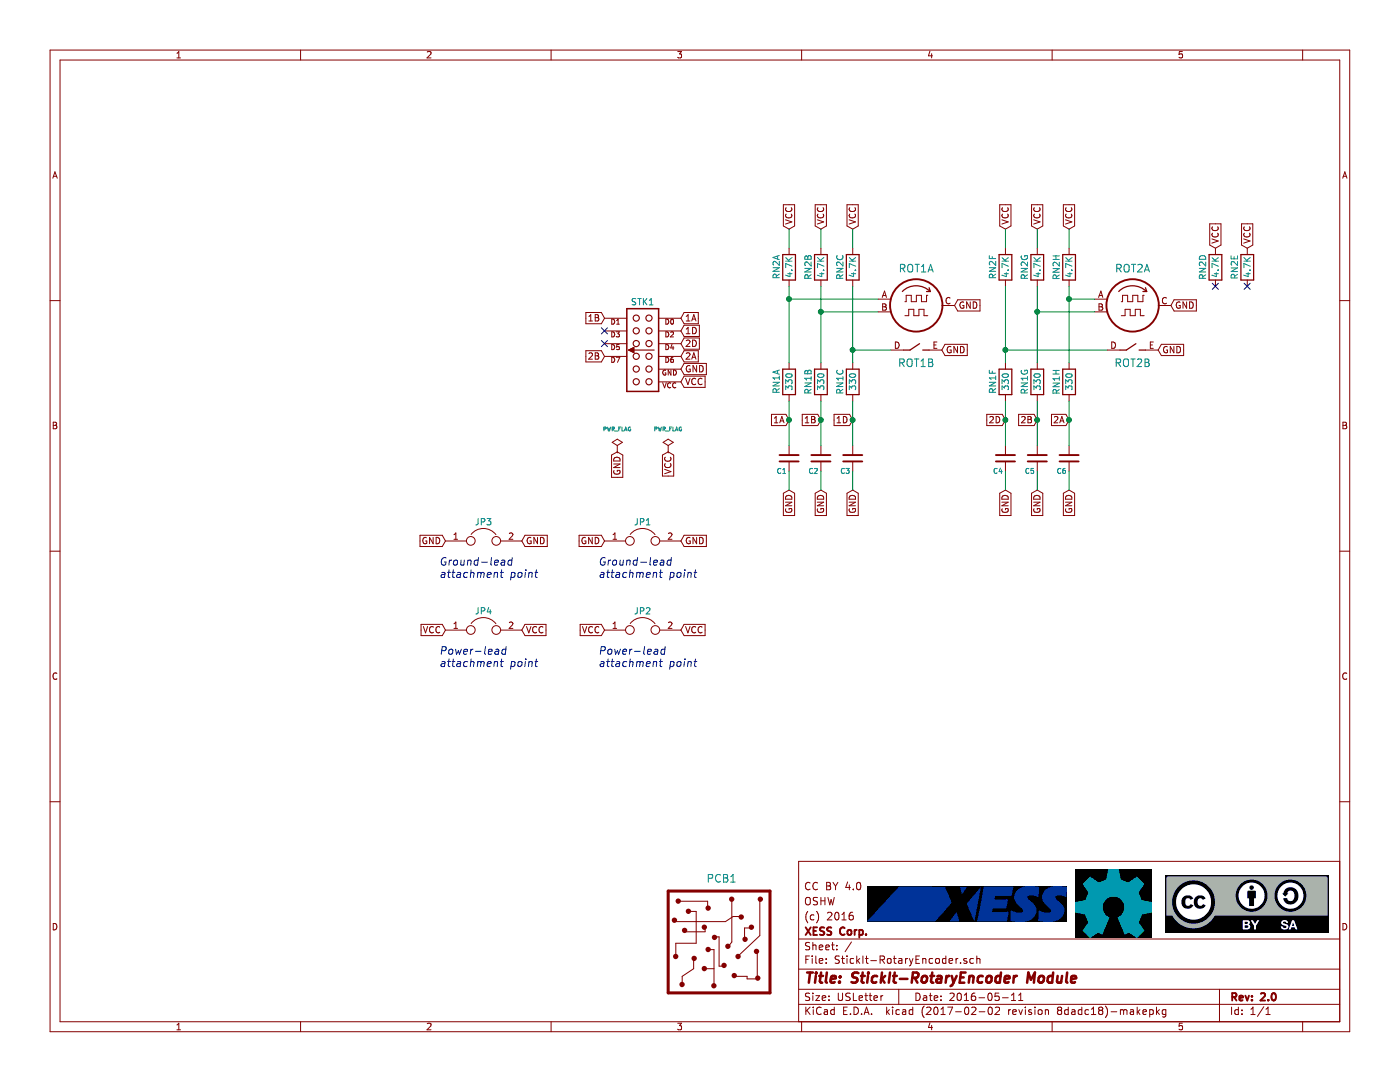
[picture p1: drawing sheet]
EESchema Schematic File Version 2
LIBS:StickIt-RotaryEncoder-rescue
LIBS:power
LIBS:device
LIBS:transistors
LIBS:conn
LIBS:linear
LIBS:regul
LIBS:74xx
LIBS:cmos4000
LIBS:adc-dac
LIBS:memory
LIBS:xilinx
LIBS:microcontrollers
LIBS:dsp
LIBS:microchip
LIBS:analog_switches
LIBS:motorola
LIBS:texas
LIBS:intel
LIBS:audio
LIBS:interface
LIBS:digital-audio
LIBS:philips
LIBS:display
LIBS:cypress
LIBS:siliconi
LIBS:opto
LIBS:atmel
LIBS:contrib
LIBS:valves
LIBS:xess
LIBS:xess-microchip
LIBS:StickIt-RotaryEncoder-cache
EELAYER 26 0
EELAYER END
$Descr USLetter 11000 8500
encoding utf-8
Sheet 1 1
Title "StickIt-RotaryEncoder Module"
Date "2016-05-11"
Rev "2.0"
Comp "XESS Corp."
Comment1 "(c) 2016"
Comment2 "OSHW"
Comment3 "CC BY 4.0"
Comment4 ""
$EndDescr
$Comp
L STICKIT2_HDR STK1
U 1 1
P 4750 2500
F 0 "STK1" H 5050 2600 50  0000 C BNN
F 1 "STICKIT2_HDR" H 5050 1900 50  0001 C TNN
F 2 "XESS:STICKIT2_HDR" H 5075 2450 50  0001 C CNN
F 3 "" H 5075 2300 60  0000 C CNN
F 4 "http://www.aliexpress.com/item/100pcs-lot-2-54mm-Pitch-2-x-40-Pins-Male-Double-Row-Right-Angle-Pin/32356294930.html" H 4750 2500 60  0001 C CNN "kicost:link"
F 5 "1:0.09" H 4750 2500 60  0001 C CNN "kicost:pricing"
	1    4750 2500
	1    0    0    -1  
$EndComp
$Comp
L PWR_FLAG #FLG01
U 1 1
P 4850 3550
F 0 "#FLG01" H 4850 3645 30  0001 C CNN
F 1 "PWR_FLAG" H 4850 3730 30  0000 C CNN
F 2 "" H 4850 3550 60  0000 C CNN
F 3 "" H 4850 3550 60  0000 C CNN
	1    4850 3550
	1    0    0    -1  
$EndComp
$Comp
L PWR_FLAG #FLG02
U 1 1
P 5250 3550
F 0 "#FLG02" H 5250 3645 30  0001 C CNN
F 1 "PWR_FLAG" H 5250 3730 30  0000 C CNN
F 2 "" H 5250 3550 60  0000 C CNN
F 3 "" H 5250 3550 60  0000 C CNN
	1    5250 3550
	1    0    0    -1  
$EndComp
$Comp
L JUMPER-RESCUE-StickIt-RotaryEncoder JP1
U 1 1
P 5050 4250
F 0 "JP1" H 5050 4400 50  0000 C CNN
F 1 "JUMPER" H 5050 4170 50  0001 C CNN
F 2 "XESS:HDR_1x2" H 5050 4250 60  0001 C CNN
F 3 "" H 5050 4250 60  0000 C CNN
	1    5050 4250
	1    0    0    -1  
$EndComp
$Comp
L JUMPER-RESCUE-StickIt-RotaryEncoder JP2
U 1 1
P 5050 4950
F 0 "JP2" H 5050 5100 50  0000 C CNN
F 1 "JUMPER" H 5050 4870 50  0001 C CNN
F 2 "XESS:HDR_1x2" H 5050 4950 60  0001 C CNN
F 3 "" H 5050 4950 60  0000 C CNN
	1    5050 4950
	1    0    0    -1  
$EndComp
$Comp
L ROT_ENC_SW ROT1
U 1 1
P 7200 2400
F 0 "ROT1" H 7200 2692 60  0000 C CNN
F 1 "ROT_ENC_SW" H 7200 2692 60  0001 C CNN
F 2 "XESS:ROT_ENC_EC11E" H 7200 2400 60  0001 C CNN
F 3 "" H 7200 2400 60  0000 C CNN
F 4 "http://www.aliexpress.com/item/Original-Rotary-encoder-code-switch-EC11-audio-digital-potentiometer-with-switch-5Pin-handle-length-20mm-free/32273331580.html" H 7200 2400 60  0001 C CNN "kicost:link"
F 5 "1:0.372" H 7200 2400 60  0001 C CNN "kicost:pricing"
F 6 "Bourns" H 7200 2400 60  0001 C CNN "manf"
F 7 "PEC11R-4220F-S0024" H 7200 2400 60  0001 C CNN "manf#"
	1    7200 2400
	1    0    0    -1  
$EndComp
$Comp
L ROT_ENC_SW ROT1
U 2 1
P 7200 2750
F 0 "ROT1" H 7200 2650 60  0000 C CNN
F 1 "ROT_ENC_SW" H 7200 2883 60  0001 C CNN
F 2 "XESS:ROT_ENC_EC11E" H 7200 2750 60  0001 C CNN
F 3 "" H 7200 2750 60  0000 C CNN
F 4 "http://www.aliexpress.com/item/Original-Rotary-encoder-code-switch-EC11-audio-digital-potentiometer-with-switch-5Pin-handle-length-20mm-free/32273331580.html" H 0   0   50  0001 C CNN "kicost:link"
F 5 "1:0.372" H 0   0   50  0001 C CNN "kicost:pricing"
F 6 "Bourns" H 0   0   50  0001 C CNN "manf"
F 7 "PEC11R-4220F-S0024" H 0   0   50  0001 C CNN "manf#"
	2    7200 2750
	1    0    0    -1  
$EndComp
$Comp
L RN8 RN1
U 1 1
P 6200 3150
F 0 "RN1" H 6350 3250 50  0000 C CNN
F 1 "330" H 6350 3150 50  0000 C CNN
F 2 "XESS:CTS_742C163" H 6200 3150 50  0001 C CNN
F 3 "" H 6200 3150 50  0000 C CNN
F 4 "742c163472" H 6200 3150 60  0001 C CNN "manf#"
	1    6200 3150
	0    -1   -1   0   
$EndComp
$Comp
L C-NONPOL C1
U 1 1
P 6200 3500
F 0 "C1" H 6100 3300 40  0000 L CNN
F 1 "C-NONPOL" H 6308 3361 40  0001 L CNN
F 2 "Capacitors_SMD:C_0603_HandSoldering" H 6150 3750 50  0001 C CNN
F 3 "" H 6150 3650 60  0000 C CNN
	1    6200 3500
	1    0    0    -1  
$EndComp
$Comp
L C-NONPOL C2
U 1 1
P 6450 3500
F 0 "C2" H 6350 3300 40  0000 L CNN
F 1 "C-NONPOL" H 6558 3361 40  0001 L CNN
F 2 "Capacitors_SMD:C_0603_HandSoldering" H 6400 3750 50  0001 C CNN
F 3 "" H 6400 3650 60  0000 C CNN
	1    6450 3500
	1    0    0    -1  
$EndComp
$Comp
L C-NONPOL C3
U 1 1
P 6700 3500
F 0 "C3" H 6600 3300 40  0000 L CNN
F 1 "C-NONPOL" H 6808 3361 40  0001 L CNN
F 2 "Capacitors_SMD:C_0603_HandSoldering" H 6650 3750 50  0001 C CNN
F 3 "" H 6650 3650 60  0000 C CNN
	1    6700 3500
	1    0    0    -1  
$EndComp
$Comp
L RN8 RN2
U 3 1
P 6700 2250
F 0 "RN2" H 6850 2350 50  0000 C CNN
F 1 "4.7K" H 6850 2250 50  0000 C CNN
F 2 "XESS:CTS_742C163" H 6700 2250 50  0001 C CNN
F 3 "" H 6700 2250 50  0000 C CNN
F 4 "742c163102" H 0   0   50  0001 C CNN "manf#"
	3    6700 2250
	0    -1   -1   0   
$EndComp
$Comp
L RN8 RN2
U 2 1
P 6450 2250
F 0 "RN2" H 6600 2350 50  0000 C CNN
F 1 "4.7K" H 6600 2250 50  0000 C CNN
F 2 "XESS:CTS_742C163" H 6450 2250 50  0001 C CNN
F 3 "" H 6450 2250 50  0000 C CNN
F 4 "742c163102" H 0   0   50  0001 C CNN "manf#"
	2    6450 2250
	0    -1   -1   0   
$EndComp
$Comp
L RN8 RN2
U 1 1
P 6200 2250
F 0 "RN2" H 6350 2350 50  0000 C CNN
F 1 "4.7K" H 6350 2250 50  0000 C CNN
F 2 "XESS:CTS_742C163" H 6200 2250 50  0001 C CNN
F 3 "" H 6200 2250 50  0000 C CNN
F 4 "742c163102" H 6200 2250 60  0001 C CNN "manf#"
	1    6200 2250
	0    -1   -1   0   
$EndComp
$Comp
L RN8 RN1
U 3 1
P 6700 3150
F 0 "RN1" H 6850 3250 50  0000 C CNN
F 1 "330" H 6850 3150 50  0000 C CNN
F 2 "XESS:CTS_742C163" H 6700 3150 50  0001 C CNN
F 3 "" H 6700 3150 50  0000 C CNN
F 4 "742c163472" H 0   0   50  0001 C CNN "manf#"
	3    6700 3150
	0    -1   -1   0   
$EndComp
$Comp
L RN8 RN1
U 2 1
P 6450 3150
F 0 "RN1" H 6600 3250 50  0000 C CNN
F 1 "330" H 6600 3150 50  0000 C CNN
F 2 "XESS:CTS_742C163" H 6450 3150 50  0001 C CNN
F 3 "" H 6450 3150 50  0000 C CNN
F 4 "742c163472" H 0   0   50  0001 C CNN "manf#"
	2    6450 3150
	0    -1   -1   0   
$EndComp
$Comp
L ROT_ENC_SW ROT2
U 1 1
P 8900 2400
F 0 "ROT2" H 8900 2692 60  0000 C CNN
F 1 "ROT_ENC_SW" H 8900 2692 60  0001 C CNN
F 2 "XESS:ROT_ENC_EC11E" H 8900 2400 60  0001 C CNN
F 3 "" H 8900 2400 60  0000 C CNN
F 4 "http://www.aliexpress.com/item/Original-Rotary-encoder-code-switch-EC11-audio-digital-potentiometer-with-switch-5Pin-handle-length-20mm-free/32273331580.html" H 0   0   50  0001 C CNN "kicost:link"
F 5 "1:0.372" H 0   0   50  0001 C CNN "kicost:pricing"
F 6 "Bourns" H 0   0   50  0001 C CNN "manf"
F 7 "PEC11R-4220F-S0024" H 0   0   50  0001 C CNN "manf#"
	1    8900 2400
	1    0    0    -1  
$EndComp
$Comp
L ROT_ENC_SW ROT2
U 2 1
P 8900 2750
F 0 "ROT2" H 8900 2650 60  0000 C CNN
F 1 "ROT_ENC_SW" H 8900 2883 60  0001 C CNN
F 2 "XESS:ROT_ENC_EC11E" H 8900 2750 60  0001 C CNN
F 3 "" H 8900 2750 60  0000 C CNN
F 4 "http://www.aliexpress.com/item/Original-Rotary-encoder-code-switch-EC11-audio-digital-potentiometer-with-switch-5Pin-handle-length-20mm-free/32273331580.html" H 0   0   50  0001 C CNN "kicost:link"
F 5 "1:0.372" H 0   0   50  0001 C CNN "kicost:pricing"
F 6 "Bourns" H 0   0   50  0001 C CNN "manf"
F 7 "PEC11R-4220F-S0024" H 0   0   50  0001 C CNN "manf#"
	2    8900 2750
	1    0    0    -1  
$EndComp
$Comp
L RN8 RN1
U 6 1
P 7900 3150
F 0 "RN1" H 8050 3250 50  0000 C CNN
F 1 "330" H 8050 3150 50  0000 C CNN
F 2 "XESS:CTS_742C163" H 7900 3150 50  0001 C CNN
F 3 "" H 7900 3150 50  0000 C CNN
F 4 "742c163472" H 0   0   50  0001 C CNN "manf#"
	6    7900 3150
	0    -1   -1   0   
$EndComp
$Comp
L C-NONPOL C4
U 1 1
P 7900 3500
F 0 "C4" H 7800 3300 40  0000 L CNN
F 1 "C-NONPOL" H 8008 3361 40  0001 L CNN
F 2 "Capacitors_SMD:C_0603_HandSoldering" H 7850 3750 50  0001 C CNN
F 3 "" H 7850 3650 60  0000 C CNN
	1    7900 3500
	1    0    0    -1  
$EndComp
$Comp
L C-NONPOL C5
U 1 1
P 8150 3500
F 0 "C5" H 8050 3300 40  0000 L CNN
F 1 "C-NONPOL" H 8258 3361 40  0001 L CNN
F 2 "Capacitors_SMD:C_0603_HandSoldering" H 8100 3750 50  0001 C CNN
F 3 "" H 8100 3650 60  0000 C CNN
	1    8150 3500
	1    0    0    -1  
$EndComp
$Comp
L C-NONPOL C6
U 1 1
P 8400 3500
F 0 "C6" H 8300 3300 40  0000 L CNN
F 1 "C-NONPOL" H 8508 3361 40  0001 L CNN
F 2 "Capacitors_SMD:C_0603_HandSoldering" H 8350 3750 50  0001 C CNN
F 3 "" H 8350 3650 60  0000 C CNN
	1    8400 3500
	1    0    0    -1  
$EndComp
$Comp
L RN8 RN2
U 8 1
P 8400 2250
F 0 "RN2" H 8550 2350 50  0000 C CNN
F 1 "4.7K" H 8550 2250 50  0000 C CNN
F 2 "XESS:CTS_742C163" H 8400 2250 50  0001 C CNN
F 3 "" H 8400 2250 50  0000 C CNN
F 4 "742c163102" H 0   0   50  0001 C CNN "manf#"
	8    8400 2250
	0    -1   -1   0   
$EndComp
$Comp
L RN8 RN2
U 7 1
P 8150 2250
F 0 "RN2" H 8300 2350 50  0000 C CNN
F 1 "4.7K" H 8300 2250 50  0000 C CNN
F 2 "XESS:CTS_742C163" H 8150 2250 50  0001 C CNN
F 3 "" H 8150 2250 50  0000 C CNN
F 4 "742c163102" H 0   0   50  0001 C CNN "manf#"
	7    8150 2250
	0    -1   -1   0   
$EndComp
$Comp
L RN8 RN2
U 6 1
P 7900 2250
F 0 "RN2" H 8050 2350 50  0000 C CNN
F 1 "4.7K" H 8050 2250 50  0000 C CNN
F 2 "XESS:CTS_742C163" H 7900 2250 50  0001 C CNN
F 3 "" H 7900 2250 50  0000 C CNN
F 4 "742c163102" H 0   0   50  0001 C CNN "manf#"
	6    7900 2250
	0    -1   -1   0   
$EndComp
$Comp
L RN8 RN1
U 8 1
P 8400 3150
F 0 "RN1" H 8550 3250 50  0000 C CNN
F 1 "330" H 8550 3150 50  0000 C CNN
F 2 "XESS:CTS_742C163" H 8400 3150 50  0001 C CNN
F 3 "" H 8400 3150 50  0000 C CNN
F 4 "742c163472" H 0   0   50  0001 C CNN "manf#"
	8    8400 3150
	0    -1   -1   0   
$EndComp
$Comp
L RN8 RN1
U 7 1
P 8150 3150
F 0 "RN1" H 8300 3250 50  0000 C CNN
F 1 "330" H 8300 3150 50  0000 C CNN
F 2 "XESS:CTS_742C163" H 8150 3150 50  0001 C CNN
F 3 "" H 8150 3150 50  0000 C CNN
F 4 "742c163472" H 0   0   50  0001 C CNN "manf#"
	7    8150 3150
	0    -1   -1   0   
$EndComp
$Comp
L RN8 RN2
U 4 1
P 9550 2250
F 0 "RN2" H 9700 2350 50  0000 C CNN
F 1 "4.7K" H 9700 2250 50  0000 C CNN
F 2 "XESS:CTS_742C163" H 9550 2250 50  0001 C CNN
F 3 "" H 9550 2250 50  0000 C CNN
F 4 "742c163102" H 0   0   50  0001 C CNN "manf#"
	4    9550 2250
	0    -1   -1   0   
$EndComp
$Comp
L RN8 RN2
U 5 1
P 9800 2250
F 0 "RN2" H 9950 2350 50  0000 C CNN
F 1 "4.7K" H 9950 2250 50  0000 C CNN
F 2 "XESS:CTS_742C163" H 9800 2250 50  0001 C CNN
F 3 "" H 9800 2250 50  0000 C CNN
F 4 "742c163102" H 0   0   50  0001 C CNN "manf#"
	5    9800 2250
	0    -1   -1   0   
$EndComp
$Comp
L JUMPER-RESCUE-StickIt-RotaryEncoder JP3
U 1 1
P 3800 4250
F 0 "JP3" H 3800 4400 50  0000 C CNN
F 1 "JUMPER" H 3800 4170 50  0001 C CNN
F 2 "XESS:HDR_1x2" H 3800 4250 60  0001 C CNN
F 3 "" H 3800 4250 60  0000 C CNN
	1    3800 4250
	1    0    0    -1  
$EndComp
$Comp
L JUMPER-RESCUE-StickIt-RotaryEncoder JP4
U 1 1
P 3800 4950
F 0 "JP4" H 3800 5100 50  0000 C CNN
F 1 "JUMPER" H 3800 4870 50  0001 C CNN
F 2 "XESS:HDR_1x2" H 3800 4950 60  0001 C CNN
F 3 "" H 3800 4950 60  0000 C CNN
	1    3800 4950
	1    0    0    -1  
$EndComp
$Comp
L PCB PCB1
U 1 1
P 5650 7400
F 0 "PCB1" H 5550 7900 60  0000 L CNN
F 1 "PCB" H 5650 6900 60  0001 C CNN
F 2 "" H 5650 7400 60  0001 C CNN
F 3 "" H 5650 7400 60  0001 C CNN
F 4 "1:0.32" H 5650 7400 60  0001 C CNN "kicost:pricing"
	1    5650 7400
	1    0    0    -1  
$EndComp
Text GLabel 5350 2900 2    50   Input ~ 0
GND
Text GLabel 5350 3000 2    50   Input ~ 0
VCC
Text GLabel 5350 2500 2    50   Input ~ 0
1A
Text GLabel 5350 2600 2    50   Input ~ 0
1D
Text GLabel 5350 2800 2    50   Input ~ 0
2A
Text GLabel 5350 2700 2    50   Input ~ 0
2D
Text GLabel 4750 2500 0    50   Input ~ 0
1B
Text GLabel 4750 2800 0    50   Input ~ 0
2B
Text GLabel 4850 3550 3    50   Input ~ 0
GND
Text GLabel 5250 3550 3    50   Input ~ 0
VCC
Text GLabel 4750 4250 0    50   Input ~ 0
GND
Text GLabel 5350 4250 2    50   Input ~ 0
GND
Text Notes 4700 4550 0    60   Italic 0
Ground-lead\nattachment point
Text GLabel 4750 4950 0    50   Input ~ 0
VCC
Text GLabel 5350 4950 2    50   Input ~ 0
VCC
Text Notes 4700 5250 0    60   Italic 0
Power-lead\nattachment point
Text GLabel 6200 3850 3    50   Input ~ 0
GND
Text GLabel 6450 3850 3    50   Input ~ 0
GND
Text GLabel 6700 3850 3    50   Input ~ 0
GND
Text GLabel 7900 3850 3    50   Input ~ 0
GND
Text GLabel 8150 3850 3    50   Input ~ 0
GND
Text GLabel 8400 3850 3    50   Input ~ 0
GND
Text GLabel 6200 1800 1    50   Input ~ 0
VCC
Text GLabel 6450 1800 1    50   Input ~ 0
VCC
Text GLabel 6700 1800 1    50   Input ~ 0
VCC
Text GLabel 7900 1800 1    50   Input ~ 0
VCC
Text GLabel 8150 1800 1    50   Input ~ 0
VCC
Text GLabel 8400 1800 1    50   Input ~ 0
VCC
Text GLabel 7900 3300 0    50   Input ~ 0
2D
Text GLabel 8150 3300 0    50   Input ~ 0
2B
Text GLabel 8400 3300 0    50   Input ~ 0
2A
Text GLabel 6450 3300 0    50   Input ~ 0
1B
Text GLabel 6200 3300 0    50   Input ~ 0
1A
Text GLabel 6700 3300 0    50   Input ~ 0
1D
Text GLabel 9550 1950 1    50   Input ~ 0
VCC
Text GLabel 9800 1950 1    50   Input ~ 0
VCC
Text GLabel 7500 2400 2    50   Input ~ 0
GND
Text GLabel 7400 2750 2    50   Input ~ 0
GND
Text GLabel 9100 2750 2    50   Input ~ 0
GND
Text GLabel 9200 2400 2    50   Input ~ 0
GND
Text GLabel 3500 4250 0    50   Input ~ 0
GND
Text GLabel 4100 4250 2    50   Input ~ 0
GND
Text Notes 3450 4550 0    60   Italic 0
Ground-lead\nattachment point
Text GLabel 3500 4950 0    50   Input ~ 0
VCC
Text GLabel 4100 4950 2    50   Input ~ 0
VCC
Text Notes 3450 5250 0    60   Italic 0
Power-lead\nattachment point
Wire Wire Line
	6200 2250 6200 2850
Wire Wire Line
	6450 2250 6450 2850
Wire Wire Line
	6200 3150 6200 3500
Wire Wire Line
	6450 3150 6450 3500
Wire Wire Line
	6200 3700 6200 3850
Wire Wire Line
	6450 3700 6450 3850
Wire Wire Line
	6200 1800 6200 1950
Wire Wire Line
	6450 1800 6450 1950
Wire Wire Line
	6700 1800 6700 1950
Wire Wire Line
	6700 2250 6700 2850
Wire Wire Line
	6700 3150 6700 3500
Wire Wire Line
	6700 3700 6700 3850
Wire Wire Line
	6900 2350 6200 2350
Wire Wire Line
	6900 2450 6450 2450
Wire Wire Line
	7000 2750 6700 2750
Wire Wire Line
	7900 2250 7900 2850
Wire Wire Line
	8150 2250 8150 2850
Wire Wire Line
	7900 3150 7900 3500
Wire Wire Line
	8150 3150 8150 3500
Wire Wire Line
	7900 3700 7900 3850
Wire Wire Line
	8150 3700 8150 3850
Wire Wire Line
	7900 1800 7900 1950
Wire Wire Line
	8150 1800 8150 1950
Wire Wire Line
	8400 1800 8400 1950
Wire Wire Line
	8400 2250 8400 2850
Wire Wire Line
	8400 3150 8400 3500
Wire Wire Line
	8400 3700 8400 3850
Wire Wire Line
	8600 2450 8150 2450
Wire Wire Line
	8700 2750 7900 2750
Wire Wire Line
	8600 2350 8400 2350
Connection ~ 6200 2350
Connection ~ 6450 2450
Connection ~ 6700 2750
Connection ~ 8150 2450
Connection ~ 6200 3300
Connection ~ 6450 3300
Connection ~ 6700 3300
Connection ~ 7900 3300
Connection ~ 8150 3300
Connection ~ 8400 3300
Connection ~ 7900 2750
Connection ~ 8400 2350
NoConn ~ 4750 2600
NoConn ~ 4750 2700
NoConn ~ 9550 2250
NoConn ~ 9800 2250
$EndSCHEMATC
